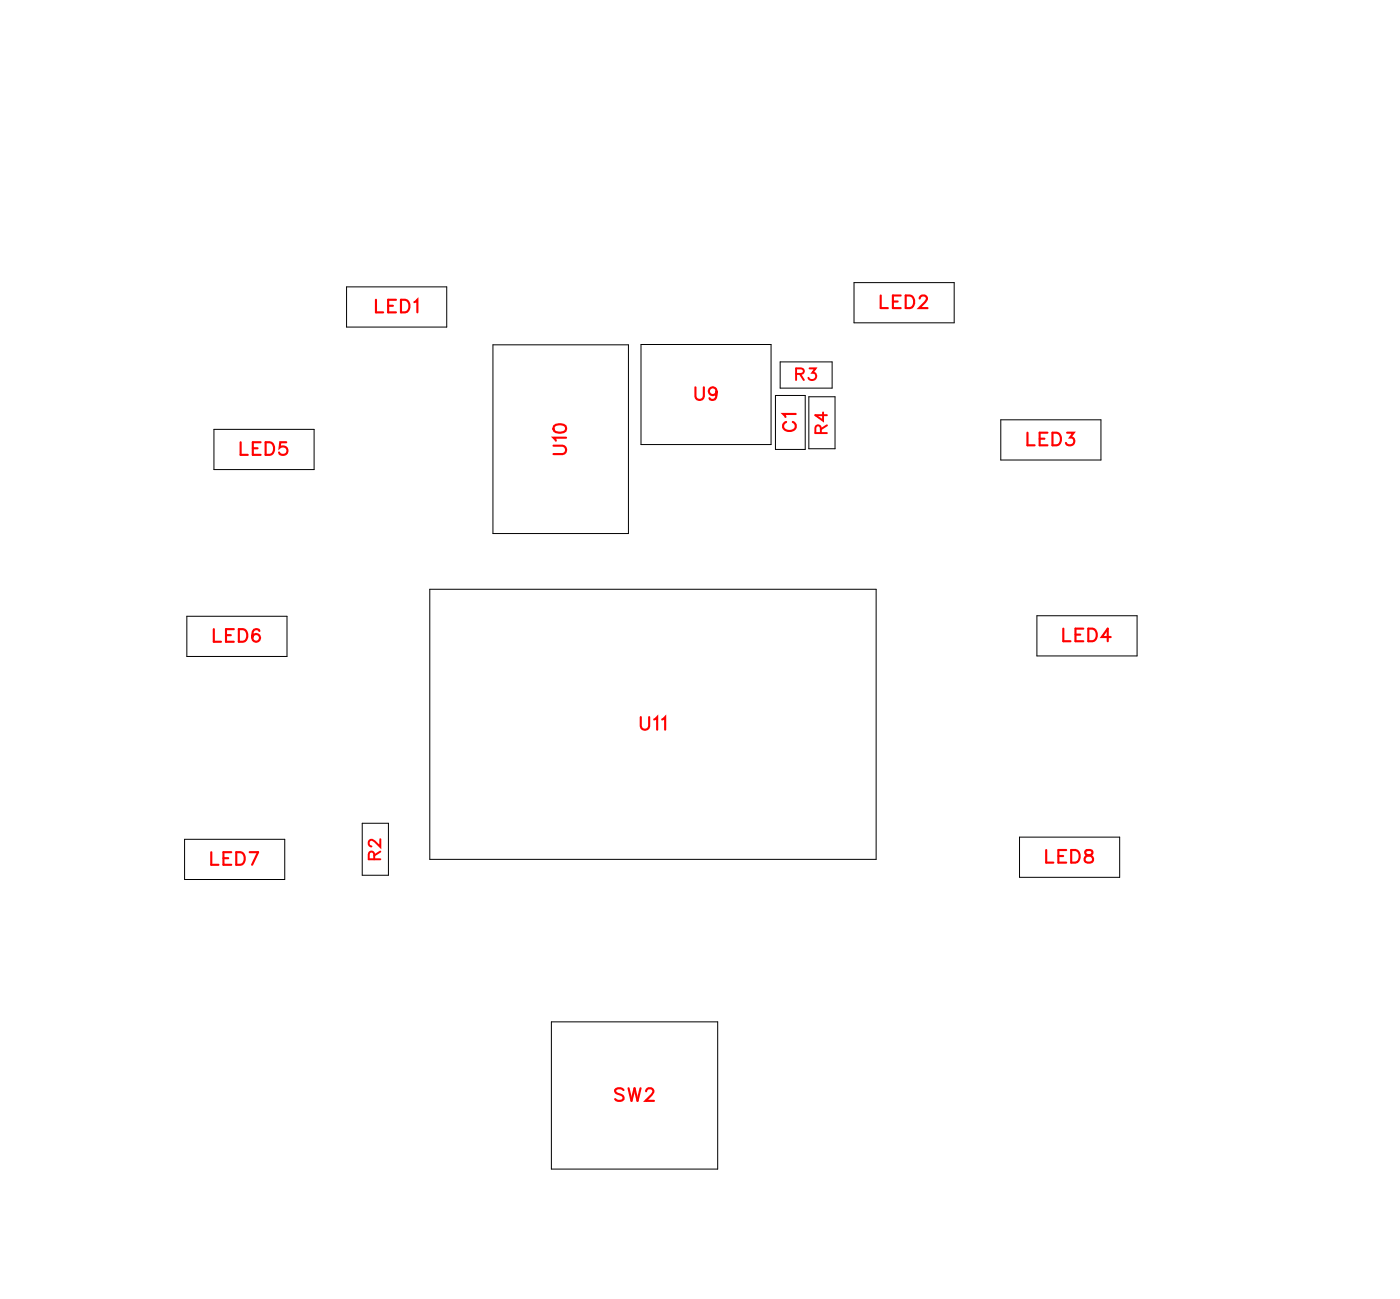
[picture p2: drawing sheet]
<svg xmlns="http://www.w3.org/2000/svg" width="79mm" height="73mm" viewBox="0 0 79 73" stroke-linecap="round" stroke-linejoin="round" font-family="sans-serif">
<g fill="none" stroke="#000" stroke-width=".06">
<path d="M19.5 16.1h5.6v2.3h-5.6zM27.7 19.4h7.6v10.6h-7.6zM36.1 19.4h7.3v5.6h-7.3zM48 15.9h5.7v2.2h-5.7zM10.5 34.6h5.6v2.3h-5.6zM12 24.1h5.7v2.3h-5.7zM24.2 33.1h25.1v15.2h-25.1zM43.6 22.2h1.7v3.1h-1.7zM43.9 20.3h2.9v1.5h-2.9zM45.5 22.3h1.5v2.9h-1.5zM56.3 23.6h5.6v2.3h-5.6zM58.3 34.6h5.7v2.3h-5.7z"/>
<path d="M10.4 47.2h5.6v2.2h-5.6zM20.4 46.3h1.4v2.9h-1.4zM31 57.4h9.4v8.3h-9.4zM57.3 47.1h5.7v2.2h-5.7z"/>
</g>
<g fill="none" stroke="#f00" stroke-width=".12">
<path d="M21.1 16.9v.7h.4M21.8 17.2h.3M22.3 16.9h-.5v.7h.5M22.6 16.9h.2a.38 .38 0 0 1 .2 .3 .38 .38 0 0 1-.2 .4h-.2zM23.3 17l.2-.1v.7M49.5 16.6v.7h.4M50.2 17h.3M50.7 16.6h-.5v.7h.5M50.9 16.6h.3a.38 .38 0 0 1 .2 .4 .38 .38 0 0 1-.2 .3h-.3zM51.7 16.8l.2-.2h.1l.1 .1-.1 .3-.3 .3h.5M12 35.4v.7h.4M12.7 35.7h.3"/>
<path d="M13.2 35.4h-.5v.7h.5M13.4 35.4h.3a.38 .38 0 0 1 .2 .3 .38 .38 0 0 1-.2 .4h-.3zM13.5 24.9v.7h.4M14.2 25.2h.3M14.6 35.5v-.1a.35 .35 0 0 0-.5 .3 .35 .35 0 0 0 .3 .4 .22 .22 0 0 0 .2-.2 .22 .22 0 0 0-.2-.3 .22 .22 0 0 0-.2 .2M14.7 24.9h-.5v.7h.5M14.9 24.9h.3a.38 .38 0 0 1 .2 .3 .38 .38 0 0 1-.2 .4h-.3zM16.1 24.9h-.3l-.1 .3a.25 .25 0 0 1 .4 0 .25 .25 0 0 1 0 .3 .25 .25 0 0 1-.4-.1M31.1 25.1h.5l.2 .2-.1 .2h-.6M31.2 24l.2-.1a.3 .3 0 0 1 .4 .2 .38 .38 0 0 1-.3 .2 .38 .38 0 0 1-.4-.2zM31.8 24.6h-.7l.2 .2M39.1 21.8v.5l.2 .2 .3-.1v-.6"/>
<path d="M40.3 22a.22 .22 0 0 1-.3 .2 .22 .22 0 0 1-.1-.3 .22 .22 0 0 1 .4 0v.1a.34 .34 0 0 1-.3 .5l-.1-.1M44.2 23.7a.26 .26 0 0 0-.2 .3 .26 .26 0 0 0 .3 .2h.2a.26 .26 0 0 0 .3-.2 .26 .26 0 0 0-.2-.3M44.8 23.3h-.8l.2 .1M57.8 24.3v.7h.4M58.5 24.7h.2M58.9 24.3h-.4v.7h.4M59.2 24.3h.2a.38 .38 0 0 1 .3 .4 .38 .38 0 0 1-.3 .3h-.2zM59.8 35.3v.7h.4M60 24.3h.4l-.2 .3a.24 .24 0 0 1 .2 .4 .24 .24 0 0 1-.4-.1M60.5 35.7h.3M60.9 35.3h-.4v.7h.4M61.2 35.3h.2a.38 .38 0 0 1 .3 .4 .38 .38 0 0 1-.3 .3h-.2z"/>
<path d="M62.5 35.8h-.5l.3-.5v.7M11.9 47.9v.7h.4M12.6 48.2h.2M13 47.9h-.4v.7h.4M13.3 47.9h.2a.38 .38 0 0 1 .3 .4 .38 .38 0 0 1-.3 .3h-.2zM14 47.9h.5l-.3 .7M36 40.3v.5l.2 .2 .3-.1v-.6M36.8 40.4l.2-.1v.7M37.2 40.4l.2-.1v.7M58.8 47.8v.7h.4M59.5 48.1h.3M60 47.8h-.5v.7h.5"/>
<path d="M60.3 47.8h.2a.38 .38 0 0 1 .2 .3 .38 .38 0 0 1-.2 .4h-.2zM61.1 47.8v.2l.3 .1 .1 .2a.24 .24 0 0 1-.3 .2 .24 .24 0 0 1-.2-.2l.4-.3v-.2zM35.1 61.3l-.2-.1-.3 .1 .1 .2 .4 .2v.1l-.2 .1-.3-.1M35.4 61.2l.1 .7 .2-.7 .2 .7 .1-.7M36.3 61.4l.2-.2h.1l.1 .1-.1 .3-.3 .3h.5"/>
</g>
<path d="M44.8 21h.4v-.2l-.4-.1v.7M45 21l.2 .4M45.5 20.7h.4l-.2 .3a.22 .22 0 0 1 .2 .3 .22 .22 0 0 1-.4-.1M46.2 24.3l-.1-.3-.2-.1v.4h.6M46.3 23.2v.5l-.4-.4h.6M46.5 23.9l-.3 .2M21 48.3v-.4h-.2l-.1 .4h.7M21.4 47.2v.4l-.5-.4-.2 .3 .2 .1M21.4 47.9l-.4 .2" fill="none" stroke="#f00" stroke-width=".11"/>
<g font-size="1.2" fill="#fff">
<text x="21.1" y="17.9">LED1</text>
<text x="49.5" y="17.6">LED2</text>
<text x="39.1" y="22.8">U9</text>
<text x="13.5" y="25.9">LED5</text>
<text x="32.1" y="25.6" transform="rotate(-90 32.1 25.6)">U10</text>
<text x="45.1" y="24.3" transform="rotate(-90 45.1 24.3)">C1</text>
<text x="57.7" y="25.3">LED3</text>
<text x="12" y="36.4">LED6</text>
<text x="36" y="41.3">U11</text>
<text x="59.7" y="36.3">LED4</text>
<text x="11.8" y="48.9">LED7</text>
<text x="58.8" y="48.8">LED8</text>
<text x="34.5" y="62.2">SW2</text>
</g>
<g font-size="1.1" fill="#fff">
<text x="44.7" y="21.6">R3</text>
<text x="46.8" y="24.4" transform="rotate(-90 46.8 24.4)">R4</text>
<text x="21.7" y="48.4" transform="rotate(-90 21.7 48.4)">R2</text>
</g>
</svg>
